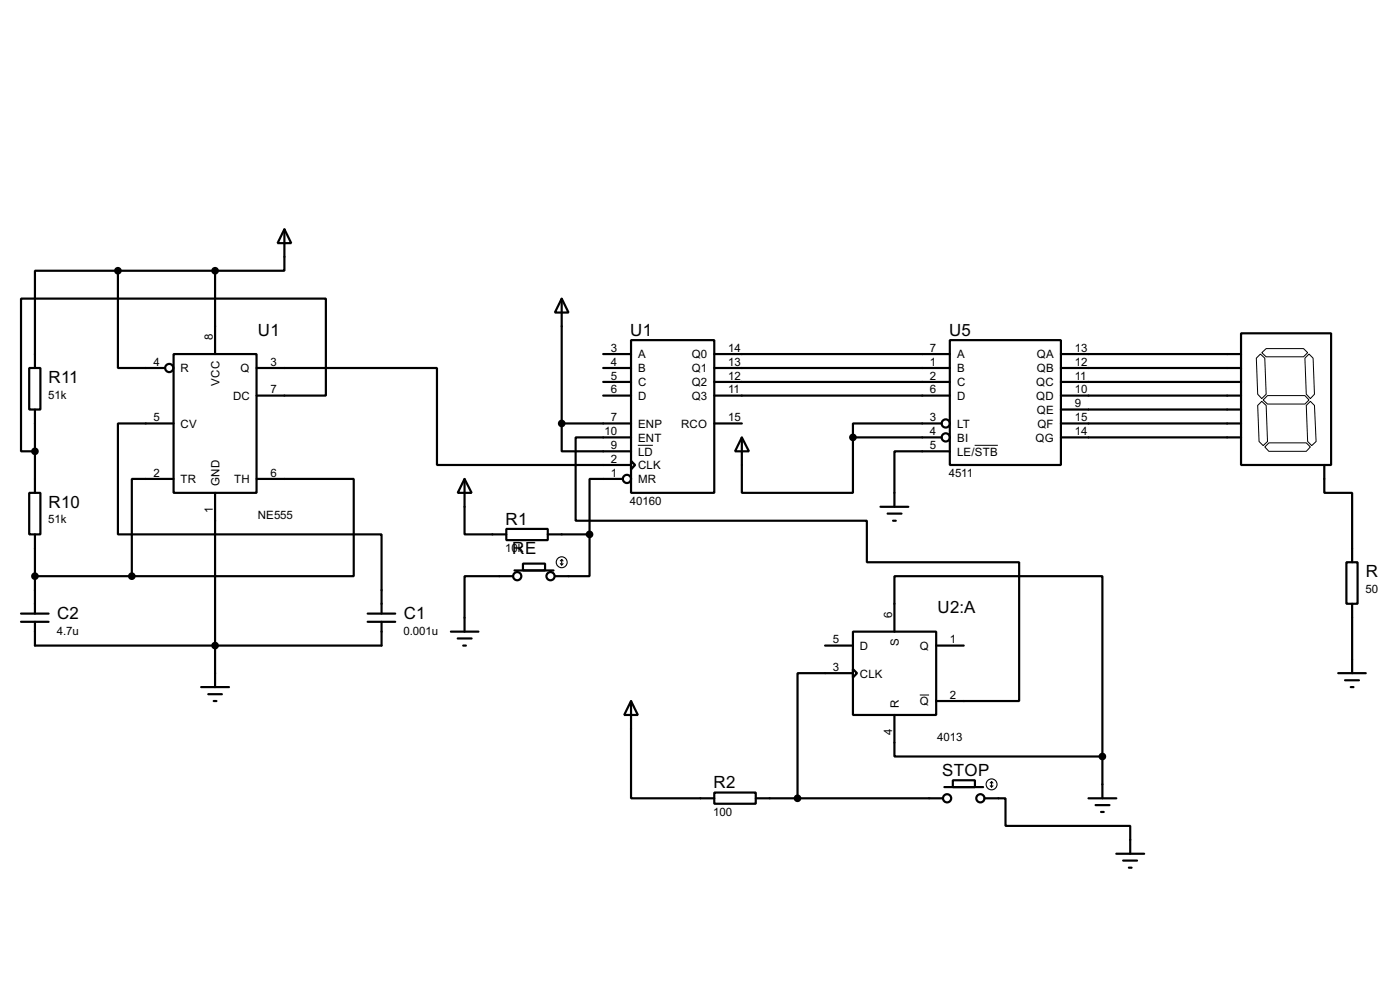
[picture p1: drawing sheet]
<svg xmlns="http://www.w3.org/2000/svg" width="256mm" height="180mm" viewBox="0 0 256 180" stroke-linecap="round" stroke-linejoin="round" font-family="sans-serif">
<g fill="none" stroke="#000" stroke-width=".4">
<path d="M21.6 49.6h-15.2v17.8M21.6 49.6v17.8h8.7M21.6 49.6h17.8M39.4 49.6v15.2M52.1 42l1.3 2.5h-2.5zM52.1 42v7.6h-12.7M102.9 54.7l1.3 2.5h-2.5zM102.9 54.7v22.8M5.4 67.4h2v7.6h-2zM6.4 75v15.2M31.8 64.8h15.2v25.4h-15.2zM31.8 77.5h-10.2v20.3h48.3v14.5"/>
<path d="M47 67.4h33.1v17.7h35.5M47 72.4h12.7v-17.7h-55.8v27.9h2.5M102.9 77.5v5.1h12.7M102.9 77.5h12.7M110.5 64.8h5.1M110.5 67.4h5.1M110.5 69.9h5.1M110.5 72.4h5.1M115.6 62.3h15.3v27.9h-15.3zM130.9 64.8h43.1M130.9 67.4h43.1M130.9 69.9h43.1"/>
<path d="M130.9 72.4h43.1M130.9 77.5h5M172.5 77.5h-16.2v2.6M174 62.3h20.4v22.8h-20.4zM194.4 64.8h33M194.4 67.4h33M194.4 69.9h33M194.4 72.4h33M194.4 75h33M194.4 77.5h33M227.4 61h16.5v24.1h-16.5zM5.4 90.2h2v7.6h-2z"/>
<path d="M6.4 97.8v14.5M31.8 87.7h-7.6v17.8M39.4 90.2v35.6M47 87.7h17.8v17.8h-40.6M85.1 87.7l1.3 2.5h-2.5zM85.1 87.7v10.1h7.7M92.8 96.8h7.6v2.1h-7.6zM100.4 97.8h7.6M108 97.8v7.7h-6.3M114.1 87.7h-6.1v10.1M115.6 84.4l.8 .7-.8 .8zM115.6 80.1h-10.1v15.2h53.3v7.6h27.9v25.4h-15.2"/>
<path d="M135.9 80.1l1.3 2.5h-2.5zM135.9 80.1v10.1h20.4v-10.1M156.3 80.1h16.2M161.3 92.8h5.1M162.6 94h2.6M163.6 95.3h.5M174 82.6h-10.1v10.2M194.4 80.1h33M242.6 85.1v5.1h5.1v12.7M3.9 113.8h5M3.9 112.3h5M6.4 113.8v4.4h63.5v-4.4"/>
<path d="M6.4 105.5h17.8M67.4 113.8h5M67.4 112.3h5M82.6 115.6h5.1M83.9 116.9h2.5M84.9 118.2h.5M94 105.5h-8.9v10.1M94.3 104.4h7.1M95.8 103.2h4.1v1.2h-4.1zM151.2 118.2h5.1M156.3 115.6h15.2v15.3h-15.2zM163.9 115.6v-10.1h38.1v33"/>
<path d="M171.5 118.2h5.1M246.7 102.9h2v7.6h-2zM247.7 110.5v12.7M36.9 125.8h5.1M38.2 127.1h2.5M39.2 128.3h.5M115.6 128.3l1.3 2.6h-2.5zM115.6 128.3v17.8h15.3M156.3 122.5l.7 .7-.7 .8zM156.3 123.2h-10.2v22.9M163.9 130.9v7.6h38.1M202 138.5v7.6"/>
<path d="M245.2 123.2h5M246.4 124.5h2.6M247.5 125.8h.5M130.9 145.1h7.6v2h-7.6zM138.5 146.1h34.3M173 144.1h7.1M174.6 142.8h4v1.3h-4zM180.4 146.1h3.8v5.1h22.9v5.1M199.4 146.1h5.1M200.7 147.4h2.6M201.7 148.6h.5M204.5 156.3h5.1"/>
<path d="M205.8 157.5h2.5M206.8 158.8h.5"/>
<circle cx="31" cy="67.4" r=".75"/>
<circle cx="173.2" cy="77.5" r=".75"/>
<circle cx="114.8" cy="87.7" r=".75"/>
<circle cx="173.2" cy="80.1" r=".75"/>
<circle cx="94.7" cy="105.5" r=".75"/>
<circle cx="100.8" cy="105.5" r=".75"/>
<circle cx="173.5" cy="146.1" r=".75"/>
<circle cx="179.6" cy="146.1" r=".75"/>
</g>
<g fill="none" stroke="#000" stroke-width=".2">
<path d="M102.7 103.2l.2 .2M102.9 102.4v1M102.9 102.4l-.2 .3M102.9 102.4l.3 .3M103.2 103.2l-.3 .2M181.4 143.8l.3 .3M181.7 143.1v1M181.7 143.1l-.3 .2M181.7 143.1l.2 .2M181.9 143.8l-.2 .3"/>
<circle cx="102.9" cy="102.9" r="1"/>
<circle cx="181.6" cy="143.6" r="1"/>
</g>
<path d="M230.2 65.6l.7-.8 .8 .8 .3 6.6-.8 .8-.8-.8zM231.2 73.5l.8 .7 .2 6.6-.8 .8-.7-.8-.3-6.6zM231.2 64.6l.8-.8h6.8l.8 .8-.8 .7h-6.8zM231.4 73.2l.8-.8h6.9l.7 .8-.7 .8h-6.9zM239.3 74.2l.8-.7 .7 .7 .3 6.6-.8 .8-.7-.8zM239.8 64.8l.8 .8 .2 6.6-.7 .8-.8-.8-.2-6.6zM116.9 81.5h2.7M178.6 81.5h4.2M232.5 81.1h6.8l.8 .7-.8 .8h-6.8l-.8-.8zM168.5 127.2h1.7" fill="none" stroke="#000" stroke-width=".18"/>
<g fill="#000" stroke="#000" stroke-width=".4">
<circle cx="21.6" cy="49.6" r=".5"/>
<circle cx="39.4" cy="49.6" r=".5"/>
<circle cx="102.9" cy="77.5" r=".5"/>
<circle cx="6.4" cy="82.6" r=".5"/>
<circle cx="108" cy="97.8" r=".5"/>
<circle cx="156.2" cy="80.1" r=".5"/>
<circle cx="6.4" cy="105.5" r=".5"/>
<circle cx="24.1" cy="105.5" r=".5"/>
<circle cx="39.4" cy="118.2" r=".5"/>
<circle cx="201.9" cy="138.5" r=".5"/>
<circle cx="146.1" cy="146.1" r=".5"/>
</g>
<g font-size="3.5">
<text x="47.3" y="61.4">U1</text>
<text x="115.5" y="61.4">U1</text>
<text x="173.9" y="61.4">U5</text>
<text x="8.9" y="70.1">R11</text>
<text x="8.9" y="92.9">R10</text>
<text x="92.6" y="96">R1</text>
<text x="93.9" y="101.4">RE</text>
<text x="250.2" y="105.6">R</text>
<text x="10.5" y="113.2">C2</text>
<text x="74" y="113.2">C1</text>
<text x="171.8" y="112.3">U2:A</text>
<text x="172.6" y="142">STOP</text>
<text x="130.7" y="144.3">R2</text>
</g>
<g font-size="2.4">
<text x="39" y="62.3" transform="rotate(-90 39 62.3)">8</text>
<text x="111.9" y="64.4">3</text>
<text x="116.9" y="65.6">A</text>
<text x="126.7" y="65.6">Q0</text>
<text x="133.4" y="64.4">14</text>
<text x="170.4" y="64.4">7</text>
<text x="175.3" y="65.6">A</text>
<text x="189.9" y="65.6">QA</text>
<text x="196.9" y="64.4">13</text>
<text x="28.1" y="67">4</text>
<text x="33.1" y="68.1">R</text>
<text x="40.2" y="70.6" transform="rotate(-90 40.2 70.6)">VCC</text>
<text x="44.1" y="68.1">Q</text>
<text x="49.6" y="72">7</text>
<text x="49.6" y="67">3</text>
<text x="111.9" y="67">4</text>
<text x="111.9" y="69.5">5</text>
<text x="111.9" y="72">6</text>
<text x="116.9" y="68.1">B</text>
<text x="116.9" y="70.7">C</text>
<text x="126.7" y="68.1">Q1</text>
<text x="126.7" y="70.7">Q2</text>
<text x="133.4" y="67">13</text>
<text x="133.4" y="69.5">12</text>
<text x="133.4" y="72">11</text>
<text x="170.4" y="67">1</text>
<text x="170.4" y="69.5">2</text>
<text x="170.4" y="72">6</text>
<text x="175.3" y="68.1">B</text>
<text x="175.3" y="70.7">C</text>
<text x="189.8" y="70.7">QC</text>
<text x="189.9" y="68.1">QB</text>
<text x="196.9" y="67">12</text>
<text x="196.9" y="69.5">11</text>
<text x="196.9" y="72">10</text>
<text x="8.9" y="73">51k</text>
<text x="28.1" y="77.1">5</text>
<text x="42.7" y="73.2">DC</text>
<text x="111.9" y="77.1">7</text>
<text x="116.9" y="73.2">D</text>
<text x="126.7" y="73.2">Q3</text>
<text x="133.4" y="77.1">15</text>
<text x="170.4" y="77.1">3</text>
<text x="175.3" y="73.2">D</text>
<text x="189.8" y="73.2">QD</text>
<text x="189.9" y="75.8">QE</text>
<text x="196.9" y="74.6">9</text>
<text x="196.9" y="77.1">15</text>
<text x="33.1" y="78.3">CV</text>
<text x="110.8" y="79.7">10</text>
<text x="111.9" y="82.2">9</text>
<text x="116.9" y="78.3">ENP</text>
<text x="116.9" y="80.8">ENT</text>
<text x="116.9" y="83.4">LD</text>
<text x="124.8" y="78.3">RCO</text>
<text x="170.4" y="79.7">4</text>
<text x="170.4" y="82.2">5</text>
<text x="175.3" y="78.3">LT</text>
<text x="175.3" y="80.8">BI</text>
<text x="175.3" y="83.4">LE/STB</text>
<text x="189.7" y="80.8">QG</text>
<text x="190" y="78.3">QF</text>
<text x="196.9" y="79.7">14</text>
<text x="28.1" y="87.3">2</text>
<text x="33.1" y="88.5">TR</text>
<text x="40.2" y="88.9" transform="rotate(-90 40.2 88.9)">GND</text>
<text x="42.9" y="88.5">TH</text>
<text x="49.6" y="87.3">6</text>
<text x="111.9" y="84.7">2</text>
<text x="111.9" y="87.3">1</text>
<text x="116.9" y="85.9">CLK</text>
<text x="116.9" y="88.5">MR</text>
<text x="173.8" y="87.3">4511</text>
<text x="8.9" y="95.8">51k</text>
<text x="39" y="93.9" transform="rotate(-90 39 93.9)">1</text>
<text x="47.2" y="95">NE555</text>
<text x="115.4" y="92.4">40160</text>
<text x="92.6" y="101.1">10k</text>
<text x="163.5" y="113.1" transform="rotate(-90 163.5 113.1)">6</text>
<text x="250.2" y="108.5">50</text>
<text x="10.4" y="116.2">4.7u</text>
<text x="73.9" y="116.2">0.001u</text>
<text x="152.6" y="117.8">5</text>
<text x="157.5" y="119">D</text>
<text x="164.7" y="118.3" transform="rotate(-90 164.7 118.3)">S</text>
<text x="168.5" y="119">Q</text>
<text x="174" y="117.8">1</text>
<text x="152.6" y="122.8">3</text>
<text x="157.5" y="124">CLK</text>
<text x="164.7" y="129.5" transform="rotate(-90 164.7 129.5)">R</text>
<text x="168.5" y="129.1">Q</text>
<text x="174" y="127.9">2</text>
<text x="163.5" y="134.6" transform="rotate(-90 163.5 134.6)">4</text>
<text x="171.7" y="135.6">4013</text>
<text x="130.7" y="149.3">100</text>
</g>
</svg>
